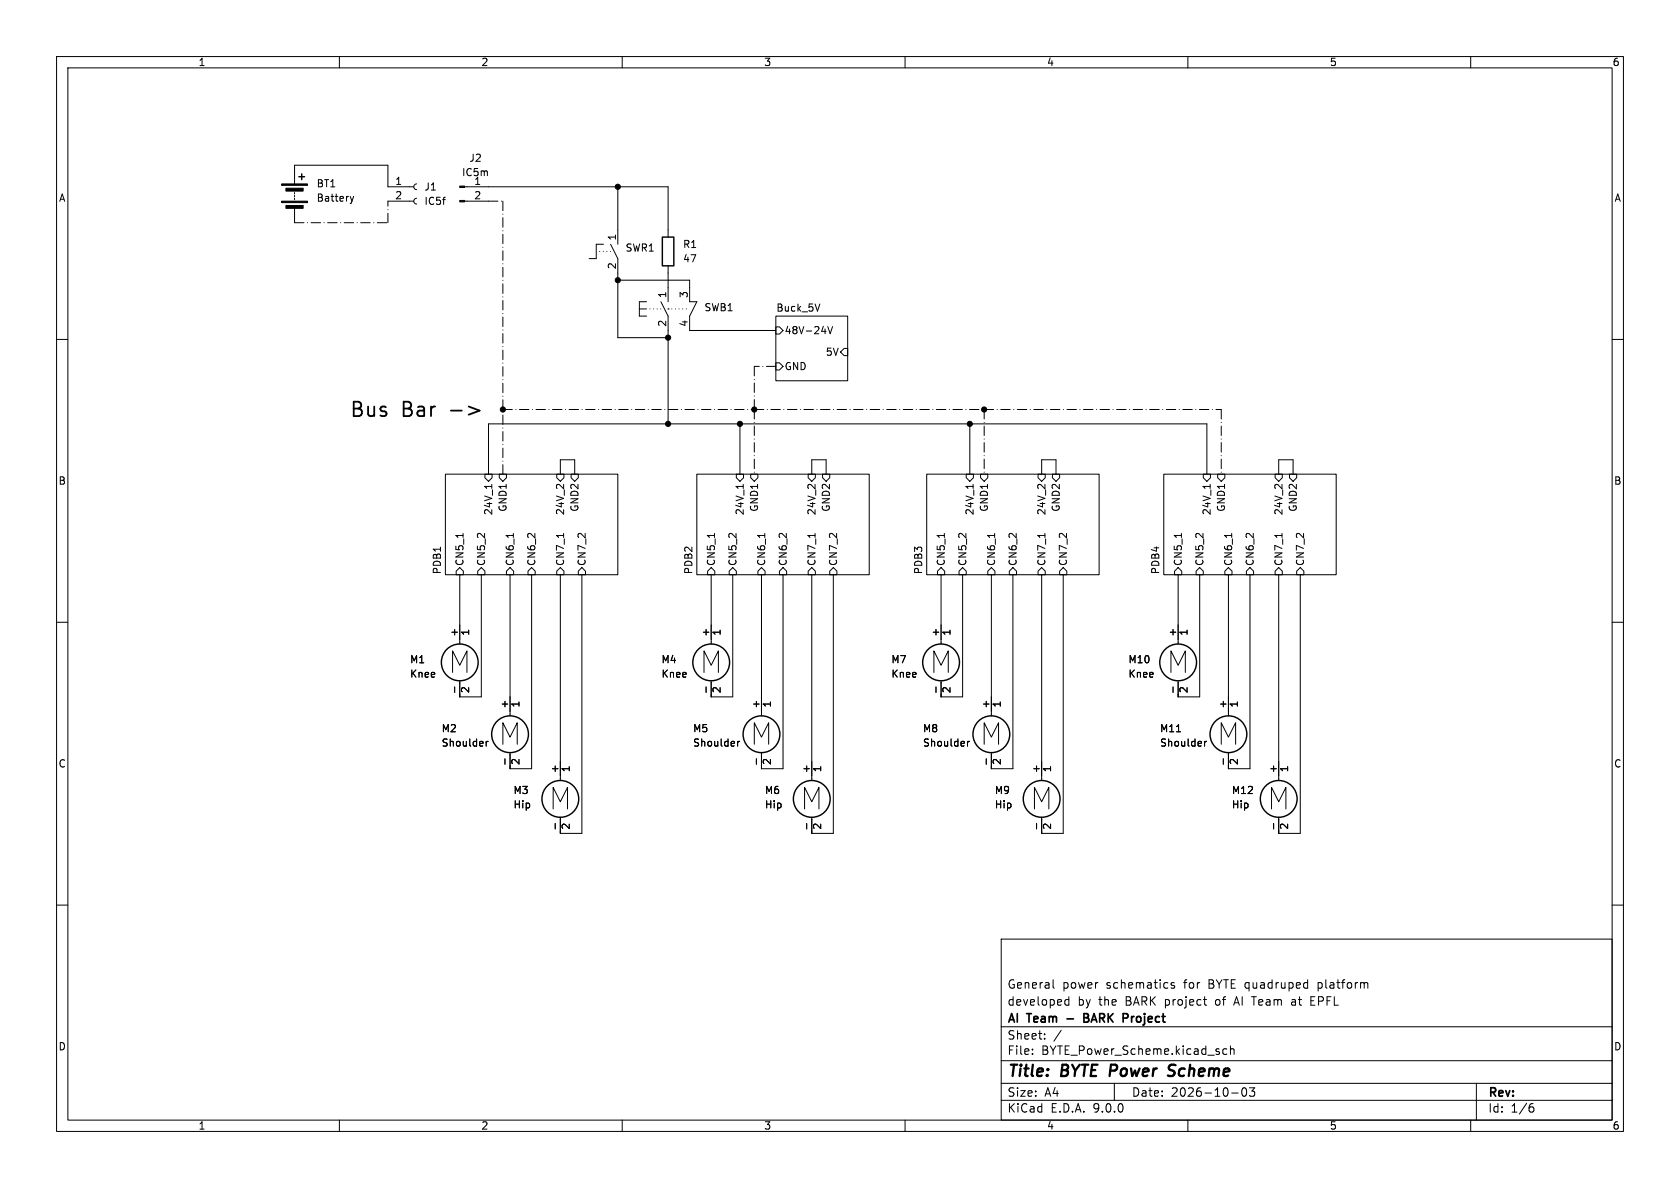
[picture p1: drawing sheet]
(kicad_sch
 (version 20250114)
 (generator "eeschema")
 (generator_version "9.0")
 (paper "A4")
 (title_block
  (title "BYTE Power Scheme")
  (date "2026-10-03")
  (company "AI Team - BARK Project")
  (comment 1 "developed by the BARK project of AI Team at EPFL")
  (comment 2 "General power schematics for BYTE quadruped platform "))
 (lib_symbols
  (symbol "Connector:Conn_01x02_Pin"
   (pin_names
    (offset 1.016) (hide yes)) (exclude_from_sim no) (in_bom yes) (on_board yes)
   (property "Reference" "J" (at 0 2.54 0) (effects (font (size 1.27 1.27))))
   (property "Value" "Conn_01x02_Pin" (at 0 -5.08 0) (effects (font (size 1.27 1.27))))
   (property "Footprint" "" (at 0 0 0) (effects (font (size 1.27 1.27)) (hide yes)))
   (property "Datasheet" "~" (at 0 0 0) (effects (font (size 1.27 1.27)) (hide yes)))
   (property "Description" "Generic connector, single row, 01x02, script generated" (at 0 0 0) (effects (font (size 1.27 1.27)) (hide yes)))
   (property "ki_locked" "" (at 0 0 0) (effects (font (size 1.27 1.27))))
   (symbol "Conn_01x02_Pin_1_1"
    (rectangle (start 0.8636 0.127) (end 0 -0.127) (stroke (width 0.1524) (type default)) (fill (type outline)))
    (rectangle (start 0.8636 -2.413) (end 0 -2.667) (stroke (width 0.1524) (type default)) (fill (type outline)))
    (polyline (pts (xy 1.27 0) (xy 0.8636 0)) (stroke (width 0.1524) (type default)) (fill (type none)))
    (polyline (pts (xy 1.27 -2.54) (xy 0.8636 -2.54)) (stroke (width 0.1524) (type default)) (fill (type none)))
    (pin passive line (at 5.08 0 180) (length 3.81) (name "Pin_1" (effects (font (size 1.27 1.27)))) (number "1" (effects (font (size 1.27 1.27)))))
    (pin passive line (at 5.08 -2.54 180) (length 3.81) (name "Pin_2" (effects (font (size 1.27 1.27)))) (number "2" (effects (font (size 1.27 1.27))))))
   (embedded_fonts no))
  (symbol "Connector:Conn_01x02_Socket"
   (pin_names
    (offset 1.016) (hide yes)) (exclude_from_sim no) (in_bom yes) (on_board yes)
   (property "Reference" "J" (at 0 2.54 0) (effects (font (size 1.27 1.27))))
   (property "Value" "Conn_01x02_Socket" (at 0 -5.08 0) (effects (font (size 1.27 1.27))))
   (property "Footprint" "" (at 0 0 0) (effects (font (size 1.27 1.27)) (hide yes)))
   (property "Datasheet" "~" (at 0 0 0) (effects (font (size 1.27 1.27)) (hide yes)))
   (property "Description" "Generic connector, single row, 01x02, script generated" (at 0 0 0) (effects (font (size 1.27 1.27)) (hide yes)))
   (property "ki_locked" "" (at 0 0 0) (effects (font (size 1.27 1.27))))
   (symbol "Conn_01x02_Socket_1_1"
    (polyline (pts (xy -1.27 0) (xy -0.508 0)) (stroke (width 0.1524) (type default)) (fill (type none)))
    (polyline (pts (xy -1.27 -2.54) (xy -0.508 -2.54)) (stroke (width 0.1524) (type default)) (fill (type none)))
    (arc (start 0 -0.508) (mid -0.5058 0) (end 0 0.508) (stroke (width 0.1524) (type default)) (fill (type none)))
    (arc (start 0 -3.048) (mid -0.5058 -2.54) (end 0 -2.032) (stroke (width 0.1524) (type default)) (fill (type none)))
    (pin passive line (at -5.08 0 0) (length 3.81) (name "Pin_1" (effects (font (size 1.27 1.27)))) (number "1" (effects (font (size 1.27 1.27)))))
    (pin passive line (at -5.08 -2.54 0) (length 3.81) (name "Pin_2" (effects (font (size 1.27 1.27)))) (number "2" (effects (font (size 1.27 1.27))))))
   (embedded_fonts no))
  (symbol "Device:Battery"
   (pin_numbers (hide yes))
   (pin_names
    (offset 0) (hide yes)) (exclude_from_sim no) (in_bom yes) (on_board yes)
   (property "Reference" "BT" (at 2.54 2.54 0) (effects (font (size 1.27 1.27)) (justify left)))
   (property "Value" "Battery" (at 2.54 0 0) (effects (font (size 1.27 1.27)) (justify left)))
   (property "Footprint" "" (at 0 1.524 90) (effects (font (size 1.27 1.27)) (hide yes)))
   (property "Datasheet" "~" (at 0 1.524 90) (effects (font (size 1.27 1.27)) (hide yes)))
   (property "Description" "Multiple-cell battery" (at 0 0 0) (effects (font (size 1.27 1.27)) (hide yes)))
   (symbol "Battery_0_1"
    (rectangle (start -2.286 1.778) (end 2.286 1.524) (stroke (width 0) (type default)) (fill (type outline)))
    (rectangle (start -2.286 -1.27) (end 2.286 -1.524) (stroke (width 0) (type default)) (fill (type outline)))
    (rectangle (start -1.524 1.016) (end 1.524 0.508) (stroke (width 0) (type default)) (fill (type outline)))
    (rectangle (start -1.524 -2.032) (end 1.524 -2.54) (stroke (width 0) (type default)) (fill (type outline)))
    (polyline (pts (xy 0 1.778) (xy 0 2.54)) (stroke (width 0) (type default)) (fill (type none)))
    (polyline (pts (xy 0 0) (xy 0 0.254)) (stroke (width 0) (type default)) (fill (type none)))
    (polyline (pts (xy 0 -0.508) (xy 0 -0.254)) (stroke (width 0) (type default)) (fill (type none)))
    (polyline (pts (xy 0 -1.016) (xy 0 -0.762)) (stroke (width 0) (type default)) (fill (type none)))
    (polyline (pts (xy 0.762 3.048) (xy 1.778 3.048)) (stroke (width 0.254) (type default)) (fill (type none)))
    (polyline (pts (xy 1.27 3.556) (xy 1.27 2.54)) (stroke (width 0.254) (type default)) (fill (type none))))
   (symbol "Battery_1_1"
    (pin passive line (at 0 5.08 270) (length 2.54) (name "+" (effects (font (size 1.27 1.27)))) (number "1" (effects (font (size 1.27 1.27)))))
    (pin passive line (at 0 -5.08 90) (length 2.54) (name "-" (effects (font (size 1.27 1.27)))) (number "2" (effects (font (size 1.27 1.27))))))
   (embedded_fonts no))
  (symbol "Device:R"
   (pin_numbers (hide yes))
   (pin_names
    (offset 0)) (exclude_from_sim no) (in_bom yes) (on_board yes)
   (property "Reference" "R" (at 2.032 0 90) (effects (font (size 1.27 1.27))))
   (property "Value" "R" (at 0 0 90) (effects (font (size 1.27 1.27))))
   (property "Footprint" "" (at -1.778 0 90) (effects (font (size 1.27 1.27)) (hide yes)))
   (property "Datasheet" "~" (at 0 0 0) (effects (font (size 1.27 1.27)) (hide yes)))
   (property "Description" "Resistor" (at 0 0 0) (effects (font (size 1.27 1.27)) (hide yes)))
   (symbol "R_0_1"
    (rectangle (start -1.016 -2.54) (end 1.016 2.54) (stroke (width 0.254) (type default)) (fill (type none))))
   (symbol "R_1_1"
    (pin passive line (at 0 3.81 270) (length 1.27) (name "~" (effects (font (size 1.27 1.27)))) (number "1" (effects (font (size 1.27 1.27)))))
    (pin passive line (at 0 -3.81 90) (length 1.27) (name "~" (effects (font (size 1.27 1.27)))) (number "2" (effects (font (size 1.27 1.27))))))
   (embedded_fonts no))
  (symbol "Industrial_power_symbols:Button_Switch_NC-NO" (exclude_from_sim no) (in_bom yes) (on_board yes)
   (property "Reference" "SWB2" (at 0 2.794 0) (effects (font (size 1.27 1.27))))
   (property "Value" "" (at 0 0 0) (effects (font (size 1.27 1.27))))
   (property "Footprint" "" (at 0 0 0) (effects (font (size 1.27 1.27)) (hide yes)))
   (property "Datasheet" "" (at 0 0 0) (effects (font (size 1.27 1.27)) (hide yes)))
   (property "Description" "" (at 0 0 0) (effects (font (size 1.27 1.27)) (hide yes)))
   (symbol "Button_Switch_NC-NO_0_1"
    (polyline (pts (xy 0 -5.08) (xy -1.27 -2.54)) (stroke (width 0) (type default)) (fill (type none))))
   (symbol "Button_Switch_NC-NO_1_1"
    (polyline (pts (xy -5.08 -2.54) (xy -3.81 -2.54)) (stroke (width 0) (type default)) (fill (type none)))
    (polyline (pts (xy -5.08 -3.81) (xy -3.81 -3.81)) (stroke (width 0) (type default)) (fill (type none)))
    (polyline (pts (xy -5.08 -5.08) (xy -5.08 -2.54)) (stroke (width 0) (type default)) (fill (type none)))
    (polyline (pts (xy -5.08 -5.08) (xy -3.81 -5.08)) (stroke (width 0) (type default)) (fill (type none)))
    (polyline (pts (xy -1.27 -3.81) (xy -3.81 -3.81)) (stroke (width 0) (type dot)) (fill (type none)))
    (polyline (pts (xy 0 -3.81) (xy 0 -3.81)) (stroke (width 0) (type default)) (fill (type none)))
    (polyline (pts (xy 0 -3.81) (xy 3.81 -3.81)) (stroke (width 0) (type dot)) (fill (type none)))
    (polyline (pts (xy 3.81 -5.08) (xy 5.08 -2.54)) (stroke (width 0) (type default)) (fill (type none)))
    (polyline (pts (xy 5.08 -2.54) (xy 3.81 -2.54)) (stroke (width 0) (type default)) (fill (type none)))
    (pin bidirectional line (at 0 0 270) (length 2.54) (name "" (effects (font (size 1.27 1.27)))) (number "1" (effects (font (size 1.27 1.27)))))
    (pin bidirectional line (at 0 -7.62 90) (length 2.54) (name "" (effects (font (size 1.27 1.27)))) (number "2" (effects (font (size 1.27 1.27)))))
    (pin bidirectional line (at 3.81 0 270) (length 2.54) (name "" (effects (font (size 1.27 1.27)))) (number "3" (effects (font (size 1.27 1.27)))))
    (pin bidirectional line (at 3.81 -7.62 90) (length 2.54) (name "" (effects (font (size 1.27 1.27)))) (number "4" (effects (font (size 1.27 1.27))))))
   (embedded_fonts no))
  (symbol "Industrial_power_symbols:Rotatory_Switch" (exclude_from_sim no) (in_bom yes) (on_board yes)
   (property "Reference" "SWR2" (at 0 3.81 0) (effects (font (size 1.27 1.27))))
   (property "Value" "" (at 0 0 0) (effects (font (size 1.27 1.27))))
   (property "Footprint" "" (at 0 0 0) (effects (font (size 1.27 1.27)) (hide yes)))
   (property "Datasheet" "" (at 0 0 0) (effects (font (size 1.27 1.27)) (hide yes)))
   (property "Description" "" (at 0 0 0) (effects (font (size 1.27 1.27)) (hide yes)))
   (symbol "Rotatory_Switch_0_1"
    (polyline (pts (xy 0 -5.08) (xy -1.27 -2.54)) (stroke (width 0) (type default)) (fill (type none))))
   (symbol "Rotatory_Switch_1_1"
    (polyline (pts (xy -3.81 -2.54) (xy -2.54 -2.54)) (stroke (width 0) (type default)) (fill (type none)))
    (polyline (pts (xy -3.81 -5.08) (xy -5.08 -5.08)) (stroke (width 0) (type default)) (fill (type none)))
    (polyline (pts (xy -3.81 -5.08) (xy -3.81 -2.54)) (stroke (width 0) (type default)) (fill (type none)))
    (polyline (pts (xy -1.27 -3.81) (xy -3.81 -3.81)) (stroke (width 0) (type dot)) (fill (type none)))
    (pin bidirectional line (at 0 0 270) (length 2.54) (name "" (effects (font (size 1.27 1.27)))) (number "1" (effects (font (size 1.27 1.27)))))
    (pin bidirectional line (at 0 -7.62 90) (length 2.54) (name "" (effects (font (size 1.27 1.27)))) (number "2" (effects (font (size 1.27 1.27))))))
   (embedded_fonts no))
  (symbol "Motor:Motor_DC"
   (pin_names
    (offset 0)) (exclude_from_sim no) (in_bom yes) (on_board yes)
   (property "Reference" "M" (at 2.54 2.54 0) (effects (font (size 1.27 1.27)) (justify left)))
   (property "Value" "Motor_DC" (at 2.54 -5.08 0) (effects (font (size 1.27 1.27)) (justify left top)))
   (property "Footprint" "" (at 0 -2.286 0) (effects (font (size 1.27 1.27)) (hide yes)))
   (property "Datasheet" "~" (at 0 -2.286 0) (effects (font (size 1.27 1.27)) (hide yes)))
   (property "Description" "DC Motor" (at 0 0 0) (effects (font (size 1.27 1.27)) (hide yes)))
   (symbol "Motor_DC_0_0"
    (polyline (pts (xy -1.27 -3.302) (xy -1.27 0.508) (xy 0 -2.032) (xy 1.27 0.508) (xy 1.27 -3.302)) (stroke (width 0) (type default)) (fill (type none))))
   (symbol "Motor_DC_0_1"
    (polyline (pts (xy 0 2.032) (xy 0 2.54)) (stroke (width 0) (type default)) (fill (type none)))
    (polyline (pts (xy 0 1.7272) (xy 0 2.0828)) (stroke (width 0) (type default)) (fill (type none)))
    (circle (center 0 -1.524) (radius 3.2512) (stroke (width 0.254) (type default)) (fill (type none)))
    (polyline (pts (xy 0 -4.7752) (xy 0 -5.1816)) (stroke (width 0) (type default)) (fill (type none)))
    (polyline (pts (xy 0 -7.62) (xy 0 -7.112)) (stroke (width 0) (type default)) (fill (type none))))
   (symbol "Motor_DC_1_1"
    (pin passive line (at 0 5.08 270) (length 2.54) (name "+" (effects (font (size 1.27 1.27)))) (number "1" (effects (font (size 1.27 1.27)))))
    (pin passive line (at 0 -7.62 90) (length 2.54) (name "-" (effects (font (size 1.27 1.27)))) (number "2" (effects (font (size 1.27 1.27))))))
   (embedded_fonts no)))
 (text "Bus Bar ->\n"
  (exclude_from_sim no)
  (at 73.66 72.644 0)
  (effects (font (size 2.54 2.54) (thickness 0.3175))))
 (junction
  (at 109.22 49.53)
  (diameter 0)
  (color 0 0 0 0))
 (junction
  (at 88.9 72.39)
  (diameter 0)
  (color 0 0 0 0))
 (junction
  (at 171.45 74.93)
  (diameter 0)
  (color 0 0 0 0))
 (junction
  (at 118.11 74.93)
  (diameter 0)
  (color 0 0 0 0))
 (junction
  (at 118.11 59.69)
  (diameter 0)
  (color 0 0 0 0))
 (junction
  (at 173.99 72.39)
  (diameter 0)
  (color 0 0 0 0))
 (junction
  (at 130.81 74.93)
  (diameter 0)
  (color 0 0 0 0))
 (junction
  (at 133.35 72.39)
  (diameter 0)
  (color 0 0 0 0))
 (junction
  (at 109.22 33.02)
  (diameter 0)
  (color 0 0 0 0))
 (wire
  (pts (xy 143.51 83.82) (xy 143.51 81.28))
  (stroke (width 0) (type default)))
 (wire
  (pts (xy 118.11 74.93) (xy 130.81 74.93))
  (stroke (width 0) (type default)))
 (wire
  (pts (xy 217.17 101.6) (xy 217.17 123.19))
  (stroke (width 0) (type default)))
 (wire
  (pts (xy 90.17 135.89) (xy 93.98 135.89))
  (stroke (width 0) (type default)))
 (wire
  (pts (xy 99.06 101.6) (xy 99.06 134.62))
  (stroke (width 0) (type default)))
 (wire
  (pts (xy 143.51 101.6) (xy 143.51 134.62))
  (stroke (width 0) (type default)))
 (wire
  (pts (xy 118.11 59.69) (xy 118.11 58.42))
  (stroke (width 0) (type default)))
 (wire
  (pts (xy 212.09 123.19) (xy 212.09 101.6))
  (stroke (width 0) (type default)))
 (wire
  (pts (xy 52.07 29.21) (xy 68.58 29.21))
  (stroke (width 0) (type default)))
 (wire
  (pts (xy 138.43 135.89) (xy 138.43 101.6))
  (stroke (width 0) (type default)))
 (wire
  (pts (xy 133.35 72.39) (xy 133.35 83.82))
  (stroke (width 0) (type dash_dot)))
 (wire
  (pts (xy 175.26 101.6) (xy 175.26 123.19))
  (stroke (width 0) (type default)))
 (wire
  (pts (xy 86.36 33.02) (xy 109.22 33.02))
  (stroke (width 0) (type default)))
 (wire
  (pts (xy 184.15 147.32) (xy 187.96 147.32))
  (stroke (width 0) (type default)))
 (wire
  (pts (xy 109.22 49.53) (xy 121.92 49.53))
  (stroke (width 0) (type default)))
 (wire
  (pts (xy 129.54 123.19) (xy 129.54 101.6))
  (stroke (width 0) (type default)))
 (wire
  (pts (xy 226.06 81.28) (xy 228.6 81.28))
  (stroke (width 0) (type default)))
 (wire
  (pts (xy 93.98 135.89) (xy 93.98 101.6))
  (stroke (width 0) (type default)))
 (wire
  (pts (xy 226.06 101.6) (xy 226.06 134.62))
  (stroke (width 0) (type default)))
 (wire
  (pts (xy 133.35 64.77) (xy 133.35 72.39))
  (stroke (width 0) (type dash_dot)))
 (wire
  (pts (xy 134.62 135.89) (xy 138.43 135.89))
  (stroke (width 0) (type default)))
 (wire
  (pts (xy 88.9 35.56) (xy 88.9 72.39))
  (stroke (width 0) (type dash_dot)))
 (wire
  (pts (xy 99.06 147.32) (xy 102.87 147.32))
  (stroke (width 0) (type default)))
 (wire
  (pts (xy 118.11 48.26) (xy 118.11 50.8))
  (stroke (width 0) (type default)))
 (wire
  (pts (xy 171.45 74.93) (xy 171.45 83.82))
  (stroke (width 0) (type default)))
 (wire
  (pts (xy 90.17 101.6) (xy 90.17 123.19))
  (stroke (width 0) (type default)))
 (wire
  (pts (xy 88.9 72.39) (xy 133.35 72.39))
  (stroke (width 0) (type dash_dot)))
 (wire
  (pts (xy 228.6 81.28) (xy 228.6 83.82))
  (stroke (width 0) (type default)))
 (wire
  (pts (xy 208.28 123.19) (xy 212.09 123.19))
  (stroke (width 0) (type default)))
 (wire
  (pts (xy 109.22 49.53) (xy 109.22 48.26))
  (stroke (width 0) (type default)))
 (wire
  (pts (xy 184.15 101.6) (xy 184.15 134.62))
  (stroke (width 0) (type default)))
 (wire
  (pts (xy 125.73 101.6) (xy 125.73 110.49))
  (stroke (width 0) (type default)))
 (wire
  (pts (xy 175.26 135.89) (xy 179.07 135.89))
  (stroke (width 0) (type default)))
 (wire
  (pts (xy 147.32 101.6) (xy 147.32 147.32))
  (stroke (width 0) (type default)))
 (wire
  (pts (xy 134.62 101.6) (xy 134.62 123.19))
  (stroke (width 0) (type default)))
 (wire
  (pts (xy 121.92 58.42) (xy 137.16 58.42))
  (stroke (width 0) (type default)))
 (wire
  (pts (xy 130.81 74.93) (xy 171.45 74.93))
  (stroke (width 0) (type default)))
 (wire
  (pts (xy 86.36 74.93) (xy 86.36 83.82))
  (stroke (width 0) (type default)))
 (wire
  (pts (xy 184.15 83.82) (xy 184.15 81.28))
  (stroke (width 0) (type default)))
 (wire
  (pts (xy 85.09 123.19) (xy 85.09 101.6))
  (stroke (width 0) (type default)))
 (wire
  (pts (xy 52.07 39.37) (xy 68.58 39.37))
  (stroke (width 0) (type dash_dot)))
 (wire
  (pts (xy 109.22 33.02) (xy 109.22 40.64))
  (stroke (width 0) (type default)))
 (wire
  (pts (xy 68.58 39.37) (xy 68.58 35.56))
  (stroke (width 0) (type dash_dot)))
 (wire
  (pts (xy 171.45 74.93) (xy 213.36 74.93))
  (stroke (width 0) (type default)))
 (wire
  (pts (xy 208.28 101.6) (xy 208.28 110.49))
  (stroke (width 0) (type default)))
 (wire
  (pts (xy 81.28 101.6) (xy 81.28 110.49))
  (stroke (width 0) (type default)))
 (wire
  (pts (xy 173.99 72.39) (xy 173.99 83.82))
  (stroke (width 0) (type dash_dot)))
 (wire
  (pts (xy 229.87 101.6) (xy 229.87 147.32))
  (stroke (width 0) (type default)))
 (wire
  (pts (xy 86.36 35.56) (xy 88.9 35.56))
  (stroke (width 0) (type dash_dot)))
 (wire
  (pts (xy 166.37 123.19) (xy 170.18 123.19))
  (stroke (width 0) (type default)))
 (wire
  (pts (xy 68.58 29.21) (xy 68.58 33.02))
  (stroke (width 0) (type default)))
 (wire
  (pts (xy 118.11 33.02) (xy 118.11 40.64))
  (stroke (width 0) (type default)))
 (wire
  (pts (xy 215.9 72.39) (xy 215.9 83.82))
  (stroke (width 0) (type dash_dot)))
 (wire
  (pts (xy 226.06 83.82) (xy 226.06 81.28))
  (stroke (width 0) (type default)))
 (wire
  (pts (xy 166.37 101.6) (xy 166.37 110.49))
  (stroke (width 0) (type default)))
 (wire
  (pts (xy 184.15 81.28) (xy 186.69 81.28))
  (stroke (width 0) (type default)))
 (wire
  (pts (xy 130.81 74.93) (xy 130.81 83.82))
  (stroke (width 0) (type default)))
 (wire
  (pts (xy 146.05 81.28) (xy 146.05 83.82))
  (stroke (width 0) (type default)))
 (wire
  (pts (xy 213.36 74.93) (xy 213.36 83.82))
  (stroke (width 0) (type default)))
 (wire
  (pts (xy 102.87 101.6) (xy 102.87 147.32))
  (stroke (width 0) (type default)))
 (wire
  (pts (xy 101.6 81.28) (xy 101.6 83.82))
  (stroke (width 0) (type default)))
 (wire
  (pts (xy 143.51 147.32) (xy 147.32 147.32))
  (stroke (width 0) (type default)))
 (wire
  (pts (xy 118.11 59.69) (xy 109.22 59.69))
  (stroke (width 0) (type default)))
 (wire
  (pts (xy 109.22 59.69) (xy 109.22 49.53))
  (stroke (width 0) (type default)))
 (wire
  (pts (xy 125.73 123.19) (xy 129.54 123.19))
  (stroke (width 0) (type default)))
 (wire
  (pts (xy 81.28 123.19) (xy 85.09 123.19))
  (stroke (width 0) (type default)))
 (wire
  (pts (xy 99.06 83.82) (xy 99.06 81.28))
  (stroke (width 0) (type default)))
 (wire
  (pts (xy 99.06 81.28) (xy 101.6 81.28))
  (stroke (width 0) (type default)))
 (wire
  (pts (xy 86.36 74.93) (xy 118.11 74.93))
  (stroke (width 0) (type default)))
 (wire
  (pts (xy 170.18 123.19) (xy 170.18 101.6))
  (stroke (width 0) (type default)))
 (wire
  (pts (xy 143.51 81.28) (xy 146.05 81.28))
  (stroke (width 0) (type default)))
 (wire
  (pts (xy 179.07 135.89) (xy 179.07 101.6))
  (stroke (width 0) (type default)))
 (wire
  (pts (xy 220.98 135.89) (xy 220.98 101.6))
  (stroke (width 0) (type default)))
 (wire
  (pts (xy 133.35 72.39) (xy 173.99 72.39))
  (stroke (width 0) (type dash_dot)))
 (wire
  (pts (xy 226.06 147.32) (xy 229.87 147.32))
  (stroke (width 0) (type default)))
 (wire
  (pts (xy 217.17 135.89) (xy 220.98 135.89))
  (stroke (width 0) (type default)))
 (wire
  (pts (xy 88.9 83.82) (xy 88.9 72.39))
  (stroke (width 0) (type dash_dot)))
 (wire
  (pts (xy 109.22 33.02) (xy 118.11 33.02))
  (stroke (width 0) (type default)))
 (wire
  (pts (xy 121.92 49.53) (xy 121.92 50.8))
  (stroke (width 0) (type default)))
 (wire
  (pts (xy 173.99 72.39) (xy 215.9 72.39))
  (stroke (width 0) (type dash_dot)))
 (wire
  (pts (xy 137.16 64.77) (xy 133.35 64.77))
  (stroke (width 0) (type dash_dot)))
 (wire
  (pts (xy 187.96 101.6) (xy 187.96 147.32))
  (stroke (width 0) (type default)))
 (wire
  (pts (xy 118.11 59.69) (xy 118.11 74.93))
  (stroke (width 0) (type default)))
 (wire
  (pts (xy 186.69 81.28) (xy 186.69 83.82))
  (stroke (width 0) (type default)))
 (symbol
  (lib_id "Motor:Motor_DC")
  (at 134.62 128.27 0)
  (unit 1)
  (exclude_from_sim no)
  (in_bom yes)
  (on_board yes)
  (dnp no)
  (property "Reference" "M5" (at 122.428 128.778 0) (effects (font (size 1.27 1.27)) (justify left)))
  (property "Value" "Shoulder" (at 122.428 131.318 0) (effects (font (size 1.27 1.27)) (justify left)))
  (property "Footprint" "" (at 134.62 130.556 0) (effects (font (size 1.27 1.27)) (hide yes)))
  (property "Datasheet" "~" (at 134.62 130.556 0) (effects (font (size 1.27 1.27)) (hide yes)))
  (property "Description" "DC Motor" (at 134.62 128.27 0) (effects (font (size 1.27 1.27)) (hide yes)))
  (pin "2")
  (pin "1"))
 (symbol
  (lib_id "Motor:Motor_DC")
  (at 81.28 115.57 0)
  (unit 1)
  (exclude_from_sim no)
  (in_bom yes)
  (on_board yes)
  (dnp no)
  (property "Reference" "M1" (at 72.39 116.586 0) (effects (font (size 1.27 1.27)) (justify left)))
  (property "Value" "Knee" (at 72.39 119.126 0) (effects (font (size 1.27 1.27)) (justify left)))
  (property "Footprint" "" (at 81.28 117.856 0) (effects (font (size 1.27 1.27)) (hide yes)))
  (property "Datasheet" "~" (at 81.28 117.856 0) (effects (font (size 1.27 1.27)) (hide yes)))
  (property "Description" "DC Motor" (at 81.28 115.57 0) (effects (font (size 1.27 1.27)) (hide yes)))
  (pin "2")
  (pin "1"))
 (symbol
  (lib_id "Motor:Motor_DC")
  (at 99.06 139.7 0)
  (unit 1)
  (exclude_from_sim no)
  (in_bom yes)
  (on_board yes)
  (dnp no)
  (property "Reference" "M3" (at 90.678 139.7 0) (effects (font (size 1.27 1.27)) (justify left)))
  (property "Value" "Hip" (at 90.678 142.24 0) (effects (font (size 1.27 1.27)) (justify left)))
  (property "Footprint" "" (at 99.06 141.986 0) (effects (font (size 1.27 1.27)) (hide yes)))
  (property "Datasheet" "~" (at 99.06 141.986 0) (effects (font (size 1.27 1.27)) (hide yes)))
  (property "Description" "DC Motor" (at 99.06 139.7 0) (effects (font (size 1.27 1.27)) (hide yes)))
  (pin "2")
  (pin "1"))
 (symbol
  (lib_id "Motor:Motor_DC")
  (at 175.26 128.27 0)
  (unit 1)
  (exclude_from_sim no)
  (in_bom yes)
  (on_board yes)
  (dnp no)
  (property "Reference" "M8" (at 163.068 128.778 0) (effects (font (size 1.27 1.27)) (justify left)))
  (property "Value" "Shoulder" (at 163.068 131.318 0) (effects (font (size 1.27 1.27)) (justify left)))
  (property "Footprint" "" (at 175.26 130.556 0) (effects (font (size 1.27 1.27)) (hide yes)))
  (property "Datasheet" "~" (at 175.26 130.556 0) (effects (font (size 1.27 1.27)) (hide yes)))
  (property "Description" "DC Motor" (at 175.26 128.27 0) (effects (font (size 1.27 1.27)) (hide yes)))
  (pin "2")
  (pin "1"))
 (symbol
  (lib_id "Connector:Conn_01x02_Socket")
  (at 73.66 33.02 0)
  (unit 1)
  (exclude_from_sim no)
  (in_bom yes)
  (on_board yes)
  (dnp no)
  (fields_autoplaced yes)
  (property "Reference" "J1" (at 74.93 33.0199 0) (effects (font (size 1.27 1.27)) (justify left)))
  (property "Value" "IC5f" (at 74.93 35.5599 0) (effects (font (size 1.27 1.27)) (justify left)))
  (property "Footprint" "" (at 73.66 33.02 0) (effects (font (size 1.27 1.27)) (hide yes)))
  (property "Datasheet" "~" (at 73.66 33.02 0) (effects (font (size 1.27 1.27)) (hide yes)))
  (property "Description" "Generic connector, single row, 01x02, script generated" (at 73.66 33.02 0) (effects (font (size 1.27 1.27)) (hide yes)))
  (pin "2")
  (pin "1"))
 (symbol
  (lib_id "Motor:Motor_DC")
  (at 184.15 139.7 0)
  (unit 1)
  (exclude_from_sim no)
  (in_bom yes)
  (on_board yes)
  (dnp no)
  (property "Reference" "M9" (at 175.768 139.7 0) (effects (font (size 1.27 1.27)) (justify left)))
  (property "Value" "Hip" (at 175.768 142.24 0) (effects (font (size 1.27 1.27)) (justify left)))
  (property "Footprint" "" (at 184.15 141.986 0) (effects (font (size 1.27 1.27)) (hide yes)))
  (property "Datasheet" "~" (at 184.15 141.986 0) (effects (font (size 1.27 1.27)) (hide yes)))
  (property "Description" "DC Motor" (at 184.15 139.7 0) (effects (font (size 1.27 1.27)) (hide yes)))
  (pin "2")
  (pin "1"))
 (symbol
  (lib_id "Motor:Motor_DC")
  (at 143.51 139.7 0)
  (unit 1)
  (exclude_from_sim no)
  (in_bom yes)
  (on_board yes)
  (dnp no)
  (property "Reference" "M6" (at 135.128 139.7 0) (effects (font (size 1.27 1.27)) (justify left)))
  (property "Value" "Hip" (at 135.128 142.24 0) (effects (font (size 1.27 1.27)) (justify left)))
  (property "Footprint" "" (at 143.51 141.986 0) (effects (font (size 1.27 1.27)) (hide yes)))
  (property "Datasheet" "~" (at 143.51 141.986 0) (effects (font (size 1.27 1.27)) (hide yes)))
  (property "Description" "DC Motor" (at 143.51 139.7 0) (effects (font (size 1.27 1.27)) (hide yes)))
  (pin "2")
  (pin "1"))
 (symbol
  (lib_id "Connector:Conn_01x02_Pin")
  (at 81.28 33.02 0)
  (unit 1)
  (exclude_from_sim no)
  (in_bom yes)
  (on_board yes)
  (dnp no)
  (property "Reference" "J2" (at 84.074 27.94 0) (effects (font (size 1.27 1.27))))
  (property "Value" "IC5m" (at 84.074 30.48 0) (effects (font (size 1.27 1.27))))
  (property "Footprint" "" (at 81.28 33.02 0) (effects (font (size 1.27 1.27)) (hide yes)))
  (property "Datasheet" "~" (at 81.28 33.02 0) (effects (font (size 1.27 1.27)) (hide yes)))
  (property "Description" "Generic connector, single row, 01x02, script generated" (at 81.28 33.02 0) (effects (font (size 1.27 1.27)) (hide yes)))
  (pin "1")
  (pin "2"))
 (symbol
  (lib_id "Motor:Motor_DC")
  (at 217.17 128.27 0)
  (unit 1)
  (exclude_from_sim no)
  (in_bom yes)
  (on_board yes)
  (dnp no)
  (property "Reference" "M11" (at 204.978 128.778 0) (effects (font (size 1.27 1.27)) (justify left)))
  (property "Value" "Shoulder" (at 204.978 131.318 0) (effects (font (size 1.27 1.27)) (justify left)))
  (property "Footprint" "" (at 217.17 130.556 0) (effects (font (size 1.27 1.27)) (hide yes)))
  (property "Datasheet" "~" (at 217.17 130.556 0) (effects (font (size 1.27 1.27)) (hide yes)))
  (property "Description" "DC Motor" (at 217.17 128.27 0) (effects (font (size 1.27 1.27)) (hide yes)))
  (pin "2")
  (pin "1"))
 (symbol
  (lib_id "Motor:Motor_DC")
  (at 208.28 115.57 0)
  (unit 1)
  (exclude_from_sim no)
  (in_bom yes)
  (on_board yes)
  (dnp no)
  (property "Reference" "M10" (at 199.39 116.586 0) (effects (font (size 1.27 1.27)) (justify left)))
  (property "Value" "Knee" (at 199.39 119.126 0) (effects (font (size 1.27 1.27)) (justify left)))
  (property "Footprint" "" (at 208.28 117.856 0) (effects (font (size 1.27 1.27)) (hide yes)))
  (property "Datasheet" "~" (at 208.28 117.856 0) (effects (font (size 1.27 1.27)) (hide yes)))
  (property "Description" "DC Motor" (at 208.28 115.57 0) (effects (font (size 1.27 1.27)) (hide yes)))
  (pin "2")
  (pin "1"))
 (symbol
  (lib_id "Motor:Motor_DC")
  (at 226.06 139.7 0)
  (unit 1)
  (exclude_from_sim no)
  (in_bom yes)
  (on_board yes)
  (dnp no)
  (property "Reference" "M12" (at 217.678 139.7 0) (effects (font (size 1.27 1.27)) (justify left)))
  (property "Value" "Hip" (at 217.678 142.24 0) (effects (font (size 1.27 1.27)) (justify left)))
  (property "Footprint" "" (at 226.06 141.986 0) (effects (font (size 1.27 1.27)) (hide yes)))
  (property "Datasheet" "~" (at 226.06 141.986 0) (effects (font (size 1.27 1.27)) (hide yes)))
  (property "Description" "DC Motor" (at 226.06 139.7 0) (effects (font (size 1.27 1.27)) (hide yes)))
  (pin "2")
  (pin "1"))
 (symbol
  (lib_id "Industrial_power_symbols:Button_Switch_NC-NO")
  (at 118.11 50.8 0)
  (unit 1)
  (exclude_from_sim no)
  (in_bom yes)
  (on_board yes)
  (dnp no)
  (property "Reference" "SWB1" (at 129.794 54.356 0) (effects (font (size 1.27 1.27)) (justify right)))
  (property "Value" "~" (at 111.76 55.88 0) (effects (font (size 1.27 1.27)) (justify right)))
  (property "Footprint" "" (at 118.11 50.8 0) (effects (font (size 1.27 1.27)) (hide yes)))
  (property "Datasheet" "" (at 118.11 50.8 0) (effects (font (size 1.27 1.27)) (hide yes)))
  (property "Description" "" (at 118.11 50.8 0) (effects (font (size 1.27 1.27)) (hide yes)))
  (pin "4")
  (pin "1")
  (pin "2")
  (pin "3"))
 (symbol
  (lib_id "Motor:Motor_DC")
  (at 125.73 115.57 0)
  (unit 1)
  (exclude_from_sim no)
  (in_bom yes)
  (on_board yes)
  (dnp no)
  (property "Reference" "M4" (at 116.84 116.586 0) (effects (font (size 1.27 1.27)) (justify left)))
  (property "Value" "Knee" (at 116.84 119.126 0) (effects (font (size 1.27 1.27)) (justify left)))
  (property "Footprint" "" (at 125.73 117.856 0) (effects (font (size 1.27 1.27)) (hide yes)))
  (property "Datasheet" "~" (at 125.73 117.856 0) (effects (font (size 1.27 1.27)) (hide yes)))
  (property "Description" "DC Motor" (at 125.73 115.57 0) (effects (font (size 1.27 1.27)) (hide yes)))
  (pin "2")
  (pin "1"))
 (symbol
  (lib_id "Motor:Motor_DC")
  (at 90.17 128.27 0)
  (unit 1)
  (exclude_from_sim no)
  (in_bom yes)
  (on_board yes)
  (dnp no)
  (property "Reference" "M2" (at 77.978 128.778 0) (effects (font (size 1.27 1.27)) (justify left)))
  (property "Value" "Shoulder" (at 77.978 131.318 0) (effects (font (size 1.27 1.27)) (justify left)))
  (property "Footprint" "" (at 90.17 130.556 0) (effects (font (size 1.27 1.27)) (hide yes)))
  (property "Datasheet" "~" (at 90.17 130.556 0) (effects (font (size 1.27 1.27)) (hide yes)))
  (property "Description" "DC Motor" (at 90.17 128.27 0) (effects (font (size 1.27 1.27)) (hide yes)))
  (pin "2")
  (pin "1"))
 (symbol
  (lib_id "Industrial_power_symbols:Rotatory_Switch")
  (at 109.22 40.64 0)
  (unit 1)
  (exclude_from_sim no)
  (in_bom yes)
  (on_board yes)
  (dnp no)
  (fields_autoplaced yes)
  (property "Reference" "SWR1" (at 110.49 43.8149 0) (effects (font (size 1.27 1.27)) (justify left)))
  (property "Value" "~" (at 110.49 45.72 0) (effects (font (size 1.27 1.27)) (justify left)))
  (property "Footprint" "" (at 109.22 40.64 0) (effects (font (size 1.27 1.27)) (hide yes)))
  (property "Datasheet" "" (at 109.22 40.64 0) (effects (font (size 1.27 1.27)) (hide yes)))
  (property "Description" "" (at 109.22 40.64 0) (effects (font (size 1.27 1.27)) (hide yes)))
  (pin "1")
  (pin "2"))
 (symbol
  (lib_id "Device:Battery")
  (at 52.07 34.29 0)
  (unit 1)
  (exclude_from_sim no)
  (in_bom yes)
  (on_board yes)
  (dnp no)
  (fields_autoplaced yes)
  (property "Reference" "BT1" (at 55.88 32.4484 0) (effects (font (size 1.27 1.27)) (justify left)))
  (property "Value" "Battery" (at 55.88 34.9884 0) (effects (font (size 1.27 1.27)) (justify left)))
  (property "Footprint" "" (at 52.07 32.766 90) (effects (font (size 1.27 1.27)) (hide yes)))
  (property "Datasheet" "~" (at 52.07 32.766 90) (effects (font (size 1.27 1.27)) (hide yes)))
  (property "Description" "Multiple-cell battery" (at 52.07 34.29 0) (effects (font (size 1.27 1.27)) (hide yes)))
  (pin "1")
  (pin "2"))
 (symbol
  (lib_id "Motor:Motor_DC")
  (at 166.37 115.57 0)
  (unit 1)
  (exclude_from_sim no)
  (in_bom yes)
  (on_board yes)
  (dnp no)
  (property "Reference" "M7" (at 157.48 116.586 0) (effects (font (size 1.27 1.27)) (justify left)))
  (property "Value" "Knee" (at 157.48 119.126 0) (effects (font (size 1.27 1.27)) (justify left)))
  (property "Footprint" "" (at 166.37 117.856 0) (effects (font (size 1.27 1.27)) (hide yes)))
  (property "Datasheet" "~" (at 166.37 117.856 0) (effects (font (size 1.27 1.27)) (hide yes)))
  (property "Description" "DC Motor" (at 166.37 115.57 0) (effects (font (size 1.27 1.27)) (hide yes)))
  (pin "2")
  (pin "1"))
 (symbol
  (lib_id "Device:R")
  (at 118.11 44.45 0)
  (unit 1)
  (exclude_from_sim no)
  (in_bom yes)
  (on_board yes)
  (dnp no)
  (fields_autoplaced yes)
  (property "Reference" "R1" (at 120.65 43.1799 0) (effects (font (size 1.27 1.27)) (justify left)))
  (property "Value" "47" (at 120.65 45.7199 0) (effects (font (size 1.27 1.27)) (justify left)))
  (property "Footprint" "" (at 116.332 44.45 90) (effects (font (size 1.27 1.27)) (hide yes)))
  (property "Datasheet" "~" (at 118.11 44.45 0) (effects (font (size 1.27 1.27)) (hide yes)))
  (property "Description" "Resistor" (at 118.11 44.45 0) (effects (font (size 1.27 1.27)) (hide yes)))
  (pin "1")
  (pin "2"))
 (sheet
  (at 205.74 83.82)
  (size 30.48 17.78)
  (exclude_from_sim no)
  (in_bom yes)
  (on_board yes)
  (dnp no)
  (fields_autoplaced yes)
  (stroke (width 0.1524) (type solid))
  (fill (color 0 0 0 0.0000))
  (property "Sheetname" "PDB4" (at 205.0284 101.6 90) (effects (font (size 1.27 1.27)) (justify left bottom)))
  (property "Sheetfile" "PDB.kicad_sch" (at 236.8046 101.6 90) (effects (font (size 1.27 1.27)) (justify left top) (hide yes)))
  (pin "CN6_2" input (at 220.98 101.6 270) (effects (font (size 1.27 1.27)) (justify left)))
  (pin "CN7_2" input (at 229.87 101.6 270) (effects (font (size 1.27 1.27)) (justify left)))
  (pin "CN7_1" input (at 226.06 101.6 270) (effects (font (size 1.27 1.27)) (justify left)))
  (pin "CN6_1" input (at 217.17 101.6 270) (effects (font (size 1.27 1.27)) (justify left)))
  (pin "CN5_2" input (at 212.09 101.6 270) (effects (font (size 1.27 1.27)) (justify left)))
  (pin "CN5_1" input (at 208.28 101.6 270) (effects (font (size 1.27 1.27)) (justify left)))
  (pin "GND2" input (at 228.6 83.82 90) (effects (font (size 1.27 1.27)) (justify right)))
  (pin "24V_2" input (at 226.06 83.82 90) (effects (font (size 1.27 1.27)) (justify right)))
  (pin "24V_1" input (at 213.36 83.82 90) (effects (font (size 1.27 1.27)) (justify right)))
  (pin "GND1" input (at 215.9 83.82 90) (effects (font (size 1.27 1.27)) (justify right))))
 (sheet
  (at 123.19 83.82)
  (size 30.48 17.78)
  (exclude_from_sim no)
  (in_bom yes)
  (on_board yes)
  (dnp no)
  (fields_autoplaced yes)
  (stroke (width 0.1524) (type solid))
  (fill (color 0 0 0 0.0000))
  (property "Sheetname" "PDB2" (at 122.4784 101.6 90) (effects (font (size 1.27 1.27)) (justify left bottom)))
  (property "Sheetfile" "PDB.kicad_sch" (at 154.2546 101.6 90) (effects (font (size 1.27 1.27)) (justify left top) (hide yes)))
  (pin "CN6_2" input (at 138.43 101.6 270) (effects (font (size 1.27 1.27)) (justify left)))
  (pin "CN7_2" input (at 147.32 101.6 270) (effects (font (size 1.27 1.27)) (justify left)))
  (pin "CN7_1" input (at 143.51 101.6 270) (effects (font (size 1.27 1.27)) (justify left)))
  (pin "CN6_1" input (at 134.62 101.6 270) (effects (font (size 1.27 1.27)) (justify left)))
  (pin "CN5_2" input (at 129.54 101.6 270) (effects (font (size 1.27 1.27)) (justify left)))
  (pin "CN5_1" input (at 125.73 101.6 270) (effects (font (size 1.27 1.27)) (justify left)))
  (pin "GND2" input (at 146.05 83.82 90) (effects (font (size 1.27 1.27)) (justify right)))
  (pin "24V_2" input (at 143.51 83.82 90) (effects (font (size 1.27 1.27)) (justify right)))
  (pin "24V_1" input (at 130.81 83.82 90) (effects (font (size 1.27 1.27)) (justify right)))
  (pin "GND1" input (at 133.35 83.82 90) (effects (font (size 1.27 1.27)) (justify right))))
 (sheet
  (at 78.74 83.82)
  (size 30.48 17.78)
  (exclude_from_sim no)
  (in_bom yes)
  (on_board yes)
  (dnp no)
  (fields_autoplaced yes)
  (stroke (width 0.1524) (type solid))
  (fill (color 0 0 0 0.0000))
  (property "Sheetname" "PDB1" (at 78.0284 101.6 90) (effects (font (size 1.27 1.27)) (justify left bottom)))
  (property "Sheetfile" "PDB.kicad_sch" (at 109.8046 101.6 90) (effects (font (size 1.27 1.27)) (justify left top) (hide yes)))
  (pin "CN6_2" input (at 93.98 101.6 270) (effects (font (size 1.27 1.27)) (justify left)))
  (pin "CN7_2" input (at 102.87 101.6 270) (effects (font (size 1.27 1.27)) (justify left)))
  (pin "CN7_1" input (at 99.06 101.6 270) (effects (font (size 1.27 1.27)) (justify left)))
  (pin "CN6_1" input (at 90.17 101.6 270) (effects (font (size 1.27 1.27)) (justify left)))
  (pin "CN5_2" input (at 85.09 101.6 270) (effects (font (size 1.27 1.27)) (justify left)))
  (pin "CN5_1" input (at 81.28 101.6 270) (effects (font (size 1.27 1.27)) (justify left)))
  (pin "GND2" input (at 101.6 83.82 90) (effects (font (size 1.27 1.27)) (justify right)))
  (pin "24V_2" input (at 99.06 83.82 90) (effects (font (size 1.27 1.27)) (justify right)))
  (pin "24V_1" input (at 86.36 83.82 90) (effects (font (size 1.27 1.27)) (justify right)))
  (pin "GND1" input (at 88.9 83.82 90) (effects (font (size 1.27 1.27)) (justify right))))
 (sheet
  (at 163.83 83.82)
  (size 30.48 17.78)
  (exclude_from_sim no)
  (in_bom yes)
  (on_board yes)
  (dnp no)
  (fields_autoplaced yes)
  (stroke (width 0.1524) (type solid))
  (fill (color 0 0 0 0.0000))
  (property "Sheetname" "PDB3" (at 163.1184 101.6 90) (effects (font (size 1.27 1.27)) (justify left bottom)))
  (property "Sheetfile" "PDB.kicad_sch" (at 194.8946 101.6 90) (effects (font (size 1.27 1.27)) (justify left top) (hide yes)))
  (pin "CN6_2" input (at 179.07 101.6 270) (effects (font (size 1.27 1.27)) (justify left)))
  (pin "CN7_2" input (at 187.96 101.6 270) (effects (font (size 1.27 1.27)) (justify left)))
  (pin "CN7_1" input (at 184.15 101.6 270) (effects (font (size 1.27 1.27)) (justify left)))
  (pin "CN6_1" input (at 175.26 101.6 270) (effects (font (size 1.27 1.27)) (justify left)))
  (pin "CN5_2" input (at 170.18 101.6 270) (effects (font (size 1.27 1.27)) (justify left)))
  (pin "CN5_1" input (at 166.37 101.6 270) (effects (font (size 1.27 1.27)) (justify left)))
  (pin "GND2" input (at 186.69 83.82 90) (effects (font (size 1.27 1.27)) (justify right)))
  (pin "24V_2" input (at 184.15 83.82 90) (effects (font (size 1.27 1.27)) (justify right)))
  (pin "24V_1" input (at 171.45 83.82 90) (effects (font (size 1.27 1.27)) (justify right)))
  (pin "GND1" input (at 173.99 83.82 90) (effects (font (size 1.27 1.27)) (justify right))))
 (sheet
  (at 137.16 55.88)
  (size 12.7 11.43)
  (exclude_from_sim no)
  (in_bom yes)
  (on_board yes)
  (dnp no)
  (fields_autoplaced yes)
  (stroke (width 0.1524) (type solid))
  (fill (color 0 0 0 0.0000))
  (property "Sheetname" "Buck_5V" (at 137.16 55.1684 0) (effects (font (size 1.27 1.27)) (justify left bottom)))
  (property "Sheetfile" "buck_5V.kicad_sch" (at 137.16 67.8946 0) (effects (font (size 1.27 1.27)) (justify left top) (hide yes)))
  (pin "5V" input (at 149.86 62.23 0) (effects (font (size 1.27 1.27)) (justify right)))
  (pin "GND" input (at 137.16 64.77 180) (effects (font (size 1.27 1.27)) (justify left)))
  (pin "48V-24V" input (at 137.16 58.42 180) (effects (font (size 1.27 1.27)) (justify left))))
 (sheet_instances
  (path ""
   (page "1")))
 (embedded_fonts no))
